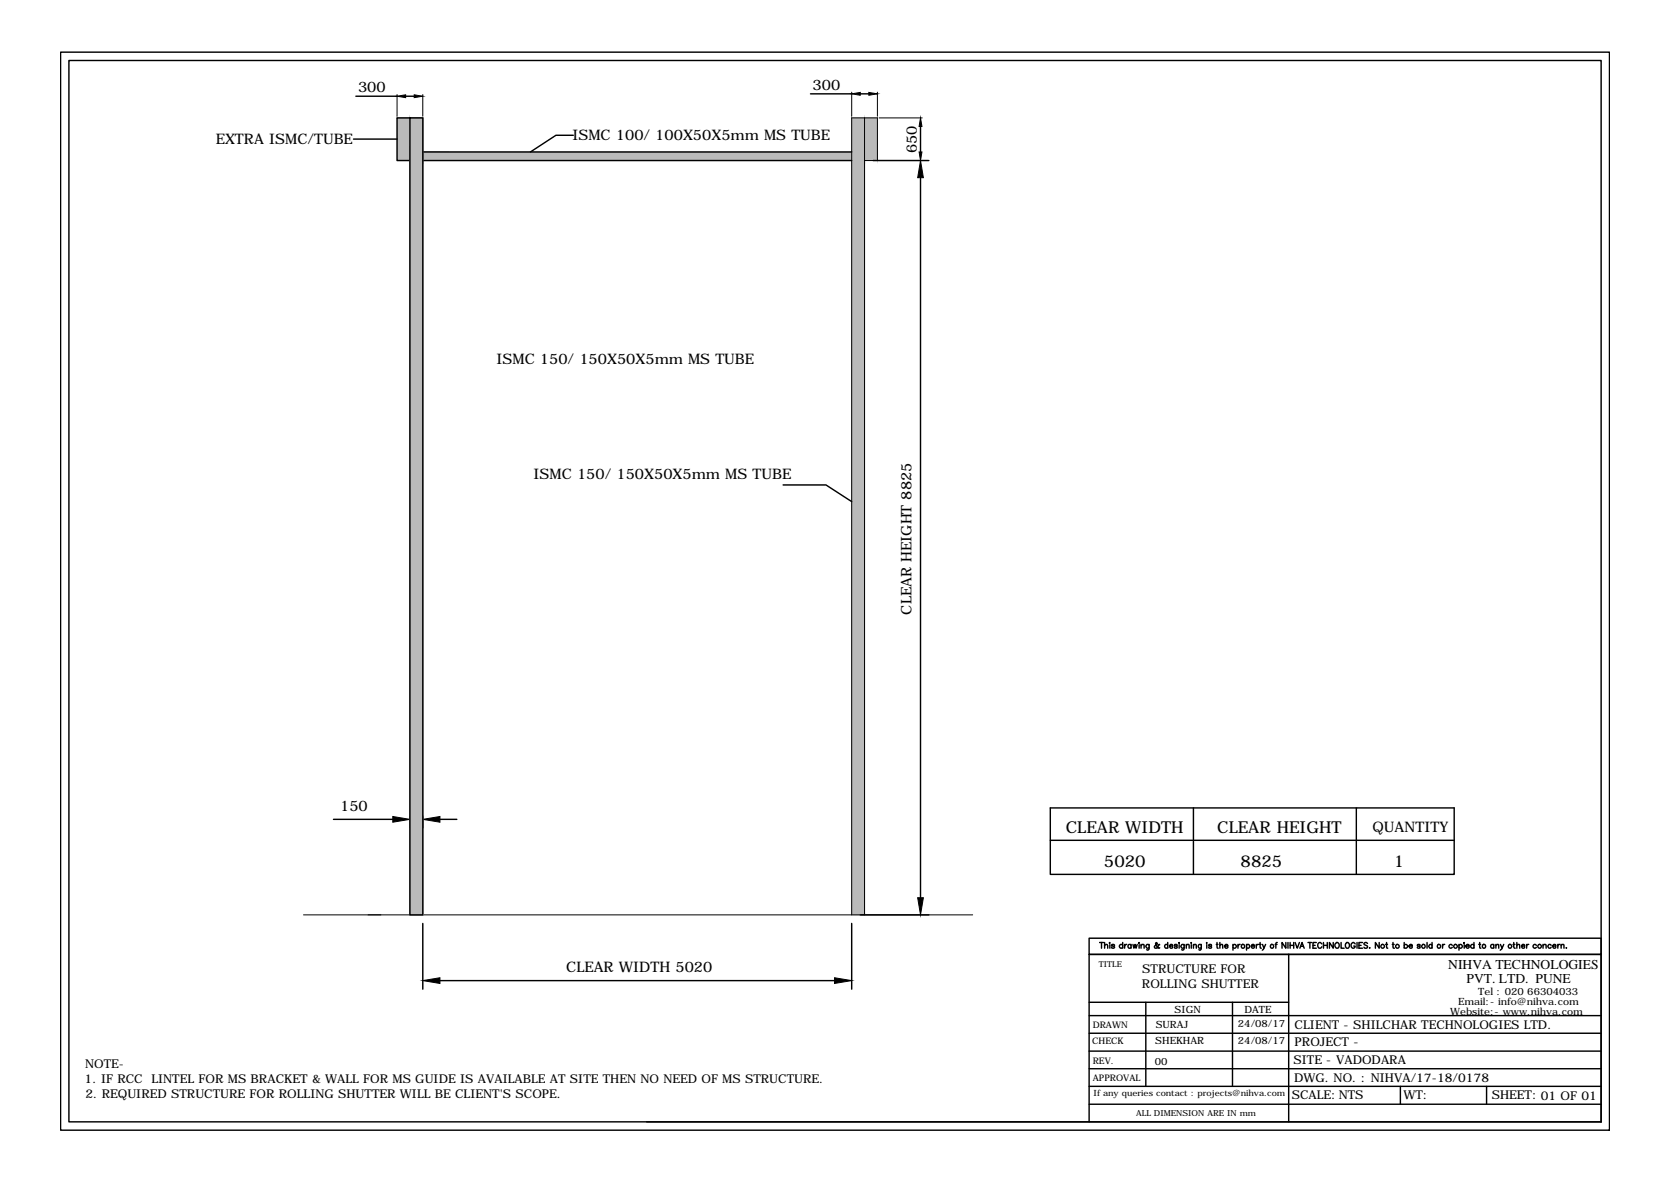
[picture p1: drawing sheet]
<svg xmlns="http://www.w3.org/2000/svg" width="297mm" height="210mm" viewBox="0 0 297 210" stroke-linecap="round" stroke-linejoin="round" font-family="sans-serif">
<!-- layer: 0 -->
<g fill="none" stroke="#000" stroke-width=".25">
<path d="M10.8 9.3h275.3v191.6h-275.3zM12.2 10.8h272.4v188.6h-272.4zM63.3 17.1h7.3M72.1 17.1h1.5M144.1 16.7h7.3M152.9 16.7h1.5M62.8 24.7h7.8M72.9 21h-2.3v7.5h80.8M72.9 21h2.3v141.6h-2.3zM72.9 21h2.3M75.2 27h76.2M101.9 24h-3.1l-4.5 3"/>
<path d="M155.2 28.5h9.9M163.6 22.5v4.5M163.6 31.6v128M139.2 86.2h7.6l4.6 3M59.3 145.6h10.5M72.9 145.1v2.1M75.2 145.1v2.1M78.2 145.6h3M186.7 143.6h71.8v11.8h-71.8zM186.7 149.4h71.8M212.1 143.6v11.8M241.1 143.6v11.8"/>
<path d="M75.2 164.1v11.7M78.2 174.3h70.2M151.4 164.1v11.7M152.9 162.6h12.2M193.6 178.1h35.5M195.5 167.5h.6M195.8 167.5v1M196.4 168.1l.2-.2h.2l.1 .6M196.4 167.5v1M197.3 167.5v.1zM197.3 167.9v.6M198.1 168l-.2-.1h-.3v.2l.5 .3-.2 .1h-.3v-.1"/>
<path d="M199.6 168a.32 .32 0 0 0-.5-.1 .32 .32 0 0 0 0 .5 .32 .32 0 0 0 .5 0M199.6 167.5v1M199.9 167.9v.6M200.3 167.9h-.2l-.2 .2M201.1 168a.3 .3 0 0 0-.5 0 .3 .3 0 0 0 0 .4 .3 .3 0 0 0 .5 0M201.1 167.9v.6M201.4 167.9l.2 .6 .2-.6 .1 .6 .3-.6M202.5 167.5v.1zM202.5 167.9v.6M202.8 168.1l.3-.2h.2l.1 .6M202.8 167.9v.6M203.7 178.1v15"/>
<path d="M204.3 167.9l-.1 .8-.1 .2-.3-.1M204.3 168a.32 .32 0 0 0-.5-.1 .32 .32 0 0 0 0 .5 .32 .32 0 0 0 .5 0M206.1 167.9a.65 .65 0 0 1-.9 .5v-.3l.5-.3-.2-.3-.1 .2 .1 .4 .4 .4 .2-.1M207.6 168a.3 .3 0 0 0-.5 0 .3 .3 0 0 0 0 .4 .3 .3 0 0 0 .5 0M207.6 167.5v1M207.9 168.1h.6a.3 .3 0 0 0-.5-.1 .3 .3 0 0 0 0 .4 .3 .3 0 0 0 .5 0M209.3 168l-.1-.1h-.4v.2l.4 .1 .1 .2-.2 .1h-.3v-.1M209.6 167.5v.1zM209.6 167.9v.6M210.5 167.9v.8l-.2 .2-.2-.1M210.5 168a.32 .32 0 0 0-.5-.1 .32 .32 0 0 0 0 .5 .32 .32 0 0 0 .5 0M210.9 168.1l.2-.2h.2l.1 .6"/>
<path d="M210.9 167.9v.6M211.8 167.5v.1zM211.8 167.9v.6M212.1 168.1l.3-.2h.2l.1 .6M212.1 167.9v.6M213.5 167.9v.8l-.1 .2-.3-.1M213.5 168a.3 .3 0 0 0-.4 0 .3 .3 0 0 0 0 .4 .3 .3 0 0 0 .4 0M214.5 167.5v.1zM214.5 167.9v.6M215.4 168l-.2-.1h-.3v.2l.4 .1 .1 .2-.2 .1h-.3v-.1M216.2 167.9h.3M216.3 167.5v.8l.1 .2h.1"/>
<path d="M216.8 168.1l.3-.2h.2l.1 .6M216.8 167.5v1M217.7 168.1h.6l-.1-.2a.32 .32 0 0 0-.5 .1 .32 .32 0 0 0 .1 .5 .32 .32 0 0 0 .5-.1M219.1 178.1v15M219.2 168a.32 .32 0 0 1 .5-.1 .32 .32 0 0 1 0 .5 .32 .32 0 0 1-.5 0M219.2 167.9v1M220.1 167.9v.6M220.4 167.9h-.2l-.1 .2M221.6 168a.3 .3 0 0 1 .4 0 .3 .3 0 0 1 0 .4 .3 .3 0 0 1-.4 0M221.6 167.9v1M222.4 168.1h.6a.3 .3 0 0 0-.5-.1 .3 .3 0 0 0 0 .4 .3 .3 0 0 0 .5 0M223.3 167.9v.6"/>
<path d="M223.7 167.9h-.2l-.2 .2M223.8 167.9h.4M224 167.5v.8v.2h.2M224.4 167.9l.3 .6 .3-.6M224.7 168.5l-.3 .4M226.7 167.9h.3M227 167.5l-.2 .2v.8M228.6 167.5v1l-.7-1v1M229 167.5v1M229.1 169.6v29.8M229.3 167.5v1M229.3 168h.7"/>
<path d="M230 167.5v1M230.2 167.5l.4 1 .4-1M231.1 168.5l.4-1 .3 1M231.2 168.2h.5M232.5 167.5h.6M232.8 167.5v1M233.4 168h.4M234 167.5h-.6v1h.6M235 167.8a.37 .37 0 0 0-.5-.3 .37 .37 0 0 0-.3 .4v.2a.37 .37 0 0 0 .3 .4 .37 .37 0 0 0 .5-.2M235.3 168h.6M235.3 167.5v1M235.9 167.5v1"/>
<path d="M237 167.5v1l-.7-1v1M237.3 167.8a.37 .37 0 0 1 .5-.3 .37 .37 0 0 1 .3 .4v.2a.38 .38 0 0 1-.4 .4 .38 .38 0 0 1-.4-.4zM238.4 167.5v1h.5M239.2 167.7l.2-.2a.49 .49 0 0 1 .5 .5 .49 .49 0 0 1-.6 .5l-.1-.4zM240.9 167.8a.37 .37 0 0 0-.4-.3 .37 .37 0 0 0-.3 .4v.2a.36 .36 0 0 0 .3 .4 .36 .36 0 0 0 .4-.4h-.3M241.2 167.5v1M241.6 168h.3M242.2 167.5h-.6v1h.6M243.1 167.7l-.2-.2-.4 .2v.2l.5 .2v.4h-.3l-.2-.1M243.5 168.4h.1M245.2 167.5v1l-.7-1v1M246.3 167.9h.3"/>
<path d="M246.5 167.5v.8v.2h.2M247.5 167.9h.3M247.6 167.5l.1 1h.2M249.6 168a.32 .32 0 0 1 .5-.1 .32 .32 0 0 1 0 .5 .32 .32 0 0 1-.5 0M249.6 167.5v1M250.5 168.1h.6a.33 .33 0 0 0-.4-.2 .33 .33 0 0 0-.3 .3 .33 .33 0 0 0 .3 .3l.4-.1M252.4 168v-.1h-.4v.2l.4 .1v.2l-.2 .1h-.2l-.1-.1M253.7 167.5v1M254.6 168a.32 .32 0 0 0-.5-.1 .32 .32 0 0 0 0 .5 .32 .32 0 0 0 .5 0M254.6 167.5v1M256.4 167.9v.6M256.8 167.9h-.2l-.2 .2"/>
<path d="M258.2 168a.32 .32 0 0 0-.5-.1 .32 .32 0 0 0 0 .5 .32 .32 0 0 0 .5 0M259.3 168a.32 .32 0 0 1 .5-.1 .32 .32 0 0 1 0 .5 .32 .32 0 0 1-.5 0M259.3 167.9v1M260.3 167.5v.1zM260.3 167.9v.6M260.6 168.1h.6l-.1-.2a.33 .33 0 0 0-.4 .1 .33 .33 0 0 0 0 .4 .33 .33 0 0 0 .5 0M262 168a.32 .32 0 0 0-.5-.1 .32 .32 0 0 0 0 .5 .32 .32 0 0 0 .5 0M262 167.5v1M262.9 167.9h.3M263 167.5v.8l.1 .2h.1M265.5 168a.3 .3 0 0 0-.4 0 .3 .3 0 0 0 0 .4 .3 .3 0 0 0 .4 0M265.5 167.9v.6"/>
<path d="M265.9 168.1l.3-.2h.2v.6M265.9 167.9v.6M266.7 167.9l.3 .6 .3-.6M267 168.5l-.3 .4M269 167.9h.3M269.1 167.5v.8l.2 .2M269.6 168.1l.2-.2h.3v.6M269.6 167.5v1M270.5 168.1h.5a.3 .3 0 0 0-.4-.1 .3 .3 0 0 0 0 .4 .3 .3 0 0 0 .4 0M271.4 167.9v.6M271.8 167.9h-.3l-.1 .2M273.1 168a.32 .32 0 0 0-.5-.1 .32 .32 0 0 0 0 .5 .32 .32 0 0 0 .5 0"/>
<path d="M274.3 168.1l.2-.2h.3v.6M274.3 167.9v.6M275.7 168a.32 .32 0 0 0-.5-.1 .32 .32 0 0 0 0 .5 .32 .32 0 0 0 .5 0M276 168.1h.6a.33 .33 0 0 0-.4-.2 .33 .33 0 0 0-.3 .3 .33 .33 0 0 0 .3 .3l.4-.1M276.9 167.9v.6M277.3 167.9h-.3l-.1 .2M277.5 168.1l.1-.2h.4v.6M277.5 167.9v.6M278.4 168.4h.1M114.9 199.4h169.7M193.6 199.4v-29.8h91h-91v-2.8h91v32.6M193.6 189.9h91"/>
<path d="M193.6 186.8h91M193.6 183.6h91M193.6 180.5h91M193.6 193.1h91M193.6 196.3h91M248.9 193.1v3.2M264.3 193.1v3.2"/>
<circle cx="221" cy="168.2" r=".32"/>
<circle cx="226.1" cy="168.2" r=".32"/>
<circle cx="245.8" cy="168.2" r=".33"/>
<circle cx="248.4" cy="168.2" r=".33"/>
<circle cx="253" cy="168.2" r=".32"/>
<circle cx="255.8" cy="168.2" r=".32"/>
<circle cx="258.7" cy="168.2" r=".33"/>
<circle cx="263.8" cy="168.2" r=".32"/>
<circle cx="268.4" cy="168.2" r=".32"/>
<circle cx="273.7" cy="168.2" r=".33"/>
</g>
<g fill="#bababa" stroke="#bababa" stroke-width=".18">
<path d="M70.6 21v7.5h2.3zM70.6 21h2.3v7.5z"/>
<path d="M151.4 21v7.5h2.3zM151.4 21h2.3v7.5z"/>
<path d="M153.7 21v7.5h2.3zM153.7 21h2.3v7.5z"/>
<path d="M75.2 27v1.5h76.2zM75.2 27h76.2v1.5z"/>
<path d="M72.9 21v7.5h2.3zM72.9 21h2.3v7.5z"/>
<path d="M151.4 28.5v134.1h2.3zM151.4 28.5h2.3v134.1z"/>
<path d="M72.9 21v141.6h2.3zM72.9 21h2.3v141.6z"/>
</g>
<path d="M70.6 16.8v3.9M75.2 16.8v3.9M151.4 16.4v4.3M156 16.4v4.3M72.9 21v141.6M75.2 21v141.6M153.7 28.5h2.3v-7.5h-4.6v141.6M153.7 21v141.6M156.3 21h7.6M156.3 28.5h7.6M53.9 162.6h119" fill="none" stroke="#000" stroke-width=".18"/>
<path d="M70.6 17.1l1.5-.3v.6zM73.6 16.8l1.6 .3-1.6 .3zM151.4 16.7l1.5-.3v.5zM154.4 16.4l1.6 .3-1.6 .2zM163.6 28.5l.5 3.1h-1zM163.6 21l.3 1.5h-.5zM163.4 27h.5l-.3 1.5zM69.8 145.1l3.1 .5-3.1 .5zM75.2 145.6l3-.5v1zM163.1 159.6h1l-.5 3zM75.2 174.3l3-.5v1zM148.4 173.8l3 .5-3 .5z" fill="#000" stroke="#000" stroke-width=".18"/>
<g font-size="2.9">
<text x="189.5" y="148">CLEAR WIDTH</text>
<text x="216.4" y="148">CLEAR HEIGHT</text>
<text x="196.2" y="154.2">5020</text>
<text x="220.5" y="154.2">8825</text>
<text x="247.8" y="154.1">1</text>
</g>
<g font-size="2.6">
<text x="63.6" y="16.4">300</text>
<text x="144.5" y="16">300</text>
<text x="38.4" y="25.5">EXTRA ISMC/TUBE</text>
<text x="101.7" y="24.8">ISMC 100/ 100X50X5mm MS TUBE</text>
<text x="163" y="27.2" transform="rotate(-90 163 27.2)">650</text>
<text x="88.2" y="64.7">ISMC 150/ 150X50X5mm MS TUBE</text>
<text x="94.8" y="85.1">ISMC 150/ 150X50X5mm MS TUBE</text>
<text x="162" y="109.2" transform="rotate(-90 162 109.2)">CLEAR HEIGHT 8825</text>
<text x="60.5" y="144.1">150</text>
<text x="244" y="147.8">QUANTITY</text>
<text x="100.7" y="172.7">CLEAR WIDTH 5020</text>
</g>
<g font-size="2.4">
<text x="257.4" y="172.2">NIHVA TECHNOLOGIES</text>
<text x="260.7" y="174.8">PVT. LTD. PUNE</text>
</g>
<g font-size="2.2">
<text x="203" y="173">STRUCTURE FOR</text>
<text x="203" y="175.6">ROLLING SHUTTER</text>
<text x="230.1" y="182.9">CLIENT - SHILCHAR TECHNOLOGIES LTD.</text>
<text x="230.1" y="186">PROJECT -</text>
<text x="15.1" y="189.8">NOTE-</text>
<text x="229.9" y="189.1">SITE - VADODARA</text>
<text x="15" y="192.4">1. IF RCC</text>
<text x="15.2" y="195.1">2. REQUIRED STRUCTURE FOR ROLLING SHUTTER WILL BE CLIENT'S SCOPE.</text>
<text x="26.9" y="192.4">LINTEL FOR MS BRACKET &amp; WALL FOR MS GUIDE IS AVAILABLE AT SITE THEN NO NEED OF MS STRUCTURE.</text>
<text x="229.6" y="195.4">SCALE:NTS</text>
<text x="230.1" y="192.3">DWG. NO. : NIHVA/17-18/0178</text>
<text x="249.5" y="195.4">WT:</text>
<text x="265.2" y="195.4">SHEET: 01 OF 01</text>
</g>
<g font-size="1.8">
<text x="259.2" y="178.6">Email:- info@nihva.com</text>
<text x="262.8" y="176.8">Tel : 020 66304033</text>
<text x="205.4" y="185.5">SHEKHAR</text>
<text x="205.5" y="182.8">SURAJ</text>
<text x="208.8" y="180">SIGN</text>
<text x="220.1" y="182.5">24/08/17</text>
<text x="220.1" y="185.6">24/08/17</text>
<text x="221.2" y="180">DATE</text>
<text x="257.8" y="180.4">Website:- www.nihva.com</text>
<text x="205.3" y="189.2">00</text>
</g>
<g font-size="1.6">
<text x="194.2" y="185.5">CHECK</text>
<text x="194.2" y="182.8">DRAWN</text>
<text x="194.2" y="189.1">REV.</text>
<text x="194.2" y="192.2">APPROVAL</text>
</g>
<g font-size="1.5">
<text x="194.4" y="194.7">If any queries contact : projects@nihva.com</text>
<text x="201.9" y="198.3">ALL DIMENSION ARE IN mm</text>
</g>
<text font-size="1.4" x="195.3" y="171.8">TITLE</text>
</svg>
